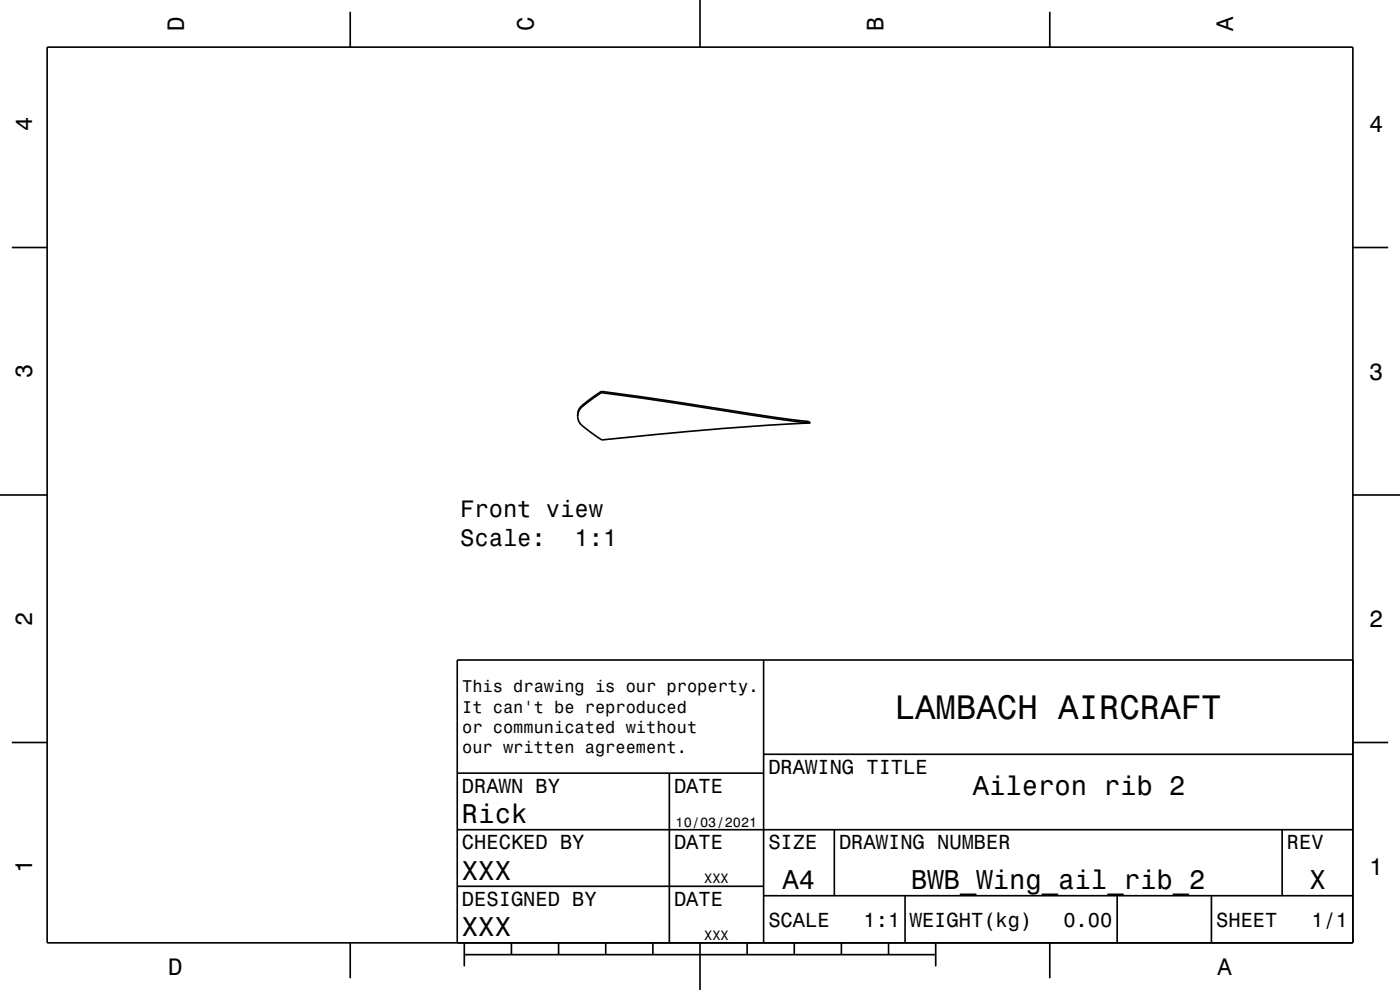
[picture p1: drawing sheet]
<svg xmlns="http://www.w3.org/2000/svg" width="297mm" height="210mm" viewBox="0 0 297 210" stroke-linecap="round" stroke-linejoin="round" font-family="sans-serif">
<g fill="none" stroke="#000" stroke-width=".35">
<path d="M10 10h277v190h-277zM74.3 2.5v7.5M148.5 0v10M222.7 2.5v7.5M2.5 52.5h7.5M287 52.5h7.5M122.6 88.3a4 4 0 0 0 2 2.9l3.1 2.1a636.3 636.3 0 0 1 44.2-3.6M127.6 83l-3.5 2.5a3 3 0 0 0-1.5 2.8M127.6 83l14.2 2 21.7 3.4 8.1 1 .3 .3M127.6 83v.3M127.6 83.3l-3.5 2.5a3.4 3.4 0 0 0-1.5 2.5M127.6 83.3l14.3 2a515.2 515.2 0 0 0 29.8 4.4h.2"/>
<path d="M0 105h10M287 105h10M162 140v60M287 140h-190v60M2.5 157.5h7.5M287 157.5h7.5M97 176h190M97 164h65M142 164v36M162 160h125M177 176v14M272 176v14"/>
<path d="M97 188h65M162 190h125M192 190v10M237 190v10M257 190v10M74.3 200v7.5M98.5 202.5h100M98.5 200v5M108.5 200v2.5M118.5 200v2.5M128.5 200v2.5M138.5 200v2.5"/>
<path d="M148.5 200v10M158.5 200v2.5M168.5 200v2.5M178.5 200v2.5M188.5 200v2.5M198.5 200v5M222.7 200v7.5"/>
</g>
<path d="M123.5 86v.3" fill="none" stroke="#000" stroke-width=".21"/>
<text font-size="7.2" x="189.8" y="152.6">LAMBACH AIRCRAFT</text>
<g font-size="5.8">
<text x="206.4" y="168.6">Aileron rib 2</text>
<text x="98" y="174.6">Rick</text>
<text x="98" y="186.6">XXX</text>
<text x="166" y="188.6">A4</text>
<text x="193.3" y="188.6">BWB_Wing_ail_rib_2</text>
<text x="277.8" y="188.6">X</text>
<text x="98" y="198.6">XXX</text>
</g>
<g font-size="5">
<text x="39" y="6.5" transform="rotate(-90 39 6.5)">D</text>
<text x="113.2" y="6.5" transform="rotate(-90 113.2 6.5)">C</text>
<text x="187.4" y="6.5" transform="rotate(-90 187.4 6.5)">B</text>
<text x="261.6" y="6.5" transform="rotate(-90 261.6 6.5)">A</text>
<text x="6.8" y="27.8" transform="rotate(-90 6.8 27.8)">4</text>
<text x="290.5" y="28.1">4</text>
<text x="6.8" y="80.3" transform="rotate(-90 6.8 80.3)">3</text>
<text x="290.5" y="80.6">3</text>
<text x="97.6" y="109.8">Front view</text>
<text x="97.6" y="115.8">Scale:</text>
<text x="121.9" y="115.8">1:1</text>
<text x="6.8" y="132.8" transform="rotate(-90 6.8 132.8)">2</text>
<text x="290.5" y="133.1">2</text>
<text x="6.8" y="185.3" transform="rotate(-90 6.8 185.3)">1</text>
<text x="290.5" y="185.6">1</text>
<text x="35.7" y="206.8">D</text>
<text x="258.3" y="206.8">A</text>
</g>
<g font-size="4.3">
<text x="163" y="164.2">DRAWING TITLE</text>
<text x="98" y="168.2">DRAWN BY</text>
<text x="143" y="168.2">DATE</text>
<text x="98" y="180.2">CHECKED BY</text>
<text x="143" y="180.2">DATE</text>
<text x="163" y="180.2">SIZE</text>
<text x="178" y="180.2">DRAWING NUMBER</text>
<text x="273" y="180.2">REV</text>
<text x="98" y="192.2">DESIGNED BY</text>
<text x="143" y="192.2">DATE</text>
<text x="163" y="196.6">SCALE</text>
<text x="183.2" y="196.6">1:1</text>
<text x="193" y="196.6">WEIGHT(kg)</text>
<text x="225.6" y="196.6">0.00</text>
<text x="258" y="196.6">SHEET</text>
<text x="278.2" y="196.6">1/1</text>
</g>
<g font-size="3.6">
<text x="98.1" y="146.8">This drawing is our property.</text>
<text x="98.1" y="151.2">It can't be reproduced</text>
<text x="98.1" y="155.5">or communicated without</text>
<text x="98.1" y="159.8">our written agreement.</text>
</g>
<g font-size="2.9">
<text x="143.3" y="175.3">10/03/2021</text>
<text x="149.4" y="187.3">XXX</text>
<text x="149.4" y="199.3">XXX</text>
</g>
</svg>
